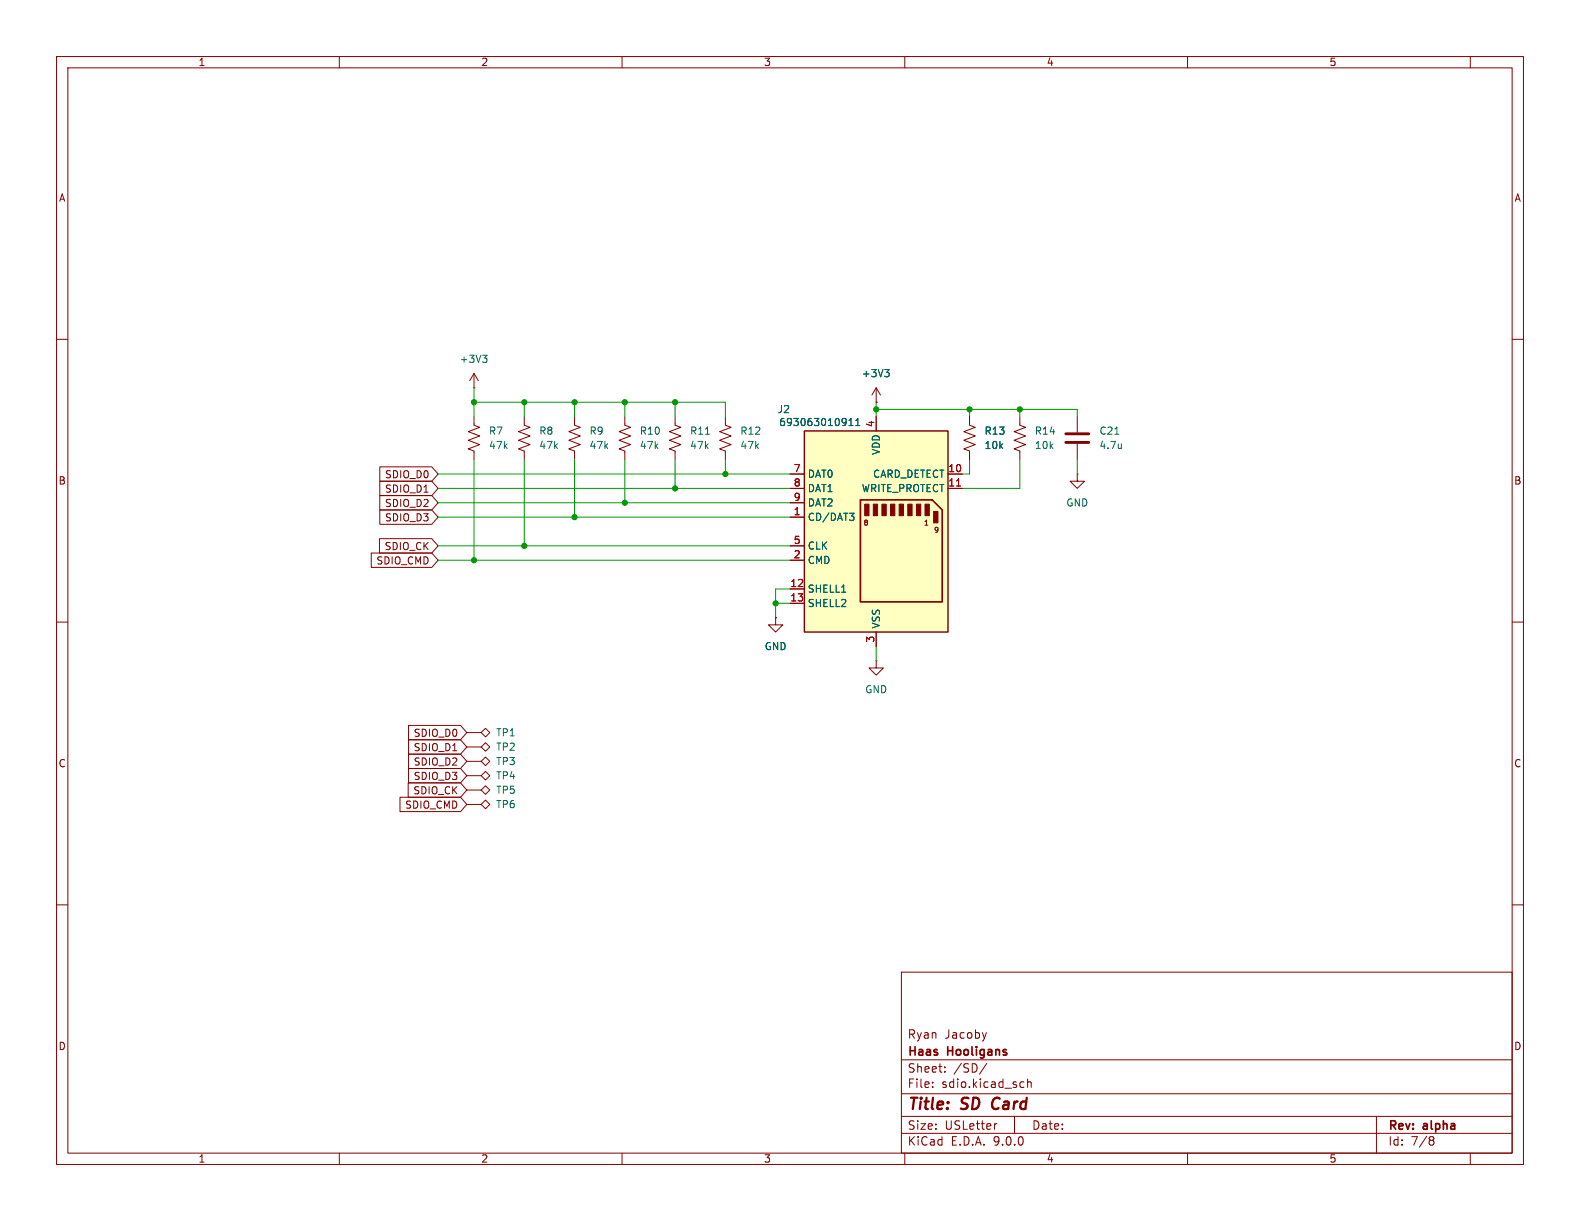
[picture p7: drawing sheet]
<svg xmlns="http://www.w3.org/2000/svg" width="279mm" height="216mm" viewBox="0 0 279 216" stroke-linecap="round" stroke-linejoin="round" font-family="sans-serif">
<g fill="none" stroke="#840000" stroke-width=".18">
<path d="M10 10h259.4v195.9h-259.4zM12 12h255.4v191.9h-255.4zM60 10v2M110 10v2M160 10v2M210 10v2M260 10v2M10 60h2M267.4 60h2M10 110h2M267.4 110h2M10 160h2"/>
<path d="M159.4 171.9h108v32h-108zM267.4 160h2M159.4 197.4h108M159.4 193.4h108M159.4 187.4h108M164.9 192.1v.2M164.9 191.4v.1M167.1 189.4v.2M167.1 188.7v.1M174.4 182.6l-.3 1M174.5 188l-1.3 1.9M176.3 198.7l-.3 .1"/>
<path d="M179.4 197.4v3M180.6 191.3l.5 .1M181.1 192.2l-.5 .1M181.7 191.4l.2-.1 .4 .1 .1 .9M181.7 190.8v1.5M243.4 197.4v6.5M60 203.9v2M110 203.9v2M159.4 200.4h108M160 203.9v2M210 203.9v2M253 201.6h.3"/>
<path d="M253.3 201.6l.2 .2 .1 .4-.2 .2-.4 .1M253.6 201.3l-.3 .3M260 203.9v2"/>
</g>
<path d="M175.7 194.4a1.27 1.27 0 0 0 0 1.6" fill="none" stroke="#840000" stroke-width=".4"/>
<path d="M142.2 76.2h25.4v35.6h-25.4z" fill="#ffffc2"/>
<g fill="#840000" stroke="#840000" stroke-width=".18">
<path d="M152.9 89.2h.8v2h-.8z"/>
<path d="M154.4 89.2h.8v2h-.8z"/>
<path d="M156 89.2h.7v2h-.7z"/>
<path d="M157.5 89.2h.7v2h-.7z"/>
<path d="M159 89.2h.8v2h-.8z"/>
<path d="M160.5 89.2h.8v2h-.8z"/>
<path d="M162.1 89.2h.7v2h-.7z"/>
<path d="M163.6 89.2h.7v2h-.7z"/>
<path d="M165.1 90.4h.8v2.1h-.8z"/>
</g>
<path d="M142.2 76.2h25.4v35.6h-25.4z" fill="none" stroke="#840000" stroke-width=".25"/>
<path d="M152.1 88.4h12.7l1.8 1.8v16.2h-14.5z" fill="none" stroke="#840000" stroke-width=".3"/>
<g fill="none" stroke="#840000" stroke-width=".18">
<path d="M83.8 73.7v1.5l1 .4-2 .7 2 .8-2 .8 2 .7-2 .8 1 .4v1.5M83.8 68.6h.1M83.8 66v2.6M83.8 66l-.7 1.3M83.8 66l.8 1.3M92.7 73.7v1.5l1 .4-2 .7 2 .8-2 .8 2 .7-2 .8 1 .4v1.5M101.6 73.7v1.5l1 .4-2 .7 2 .8-2 .8 2 .7-2 .8 1 .4v1.5M110.5 73.7v1.5l1 .4-2 .7 2 .8-2 .8 2 .7-2 .8 1 .4v1.5M119.4 73.7v1.5l1 .4-2 .7 2 .8-2 .8 2 .7-2 .8 1 .4v1.5M128.3 73.7v1.5l1 .4-2 .7 2 .8-2 .8 2 .7-2 .8 1 .4v1.5M154.9 71.1h.1M154.9 68.6v2.5"/>
<path d="M154.9 73.7v2.5M154.9 68.6l-.7 1.3M154.9 68.6l.8 1.3M171.4 73.7v1.5l1.1 .4-2.1 .7 2.1 .8-2.1 .8 2.1 .7-2.1 .8 1 .4v1.5M180.3 73.7v1.5l1.1 .4-2.1 .7 2.1 .8-2.1 .8 2.1 .7-2.1 .8 1 .4v1.5M190.5 73.7v2.8M190.5 78.5v2.8M65.7 97.8h10.7l1.1 1.3-1.1 1.2h-10.7zM67.1 95.2h9.3l1.1 1.3-1.1 1.3h-9.3zM67.2 90.2h9.2l1.1 1.2-1.1 1.3h-9.2zM67.2 82.5h9.2l1.1 1.3-1.1 1.3h-9.2zM67.2 85.1h9.2l1.1 1.3-1.1 1.2h-9.2z"/>
<path d="M67.2 87.6h9.2l1.1 1.3-1.1 1.3h-9.2zM139.7 83.8h2.5M139.7 86.4h2.5M139.7 88.9h2.5M139.7 91.4h2.5M139.7 96.5h2.5M139.7 99.1h2.5M167.6 83.8h2.6M167.6 86.4h2.6M190.5 83.8v1.3h1.3l-1.3 1.3-1.3-1.3h1.3M190.5 83.8h.1M137.2 109.2v1.3h1.2l-1.2 1.3-1.3-1.3h1.3"/>
<path d="M137.2 109.2h.1M139.7 104.1h2.5M139.7 106.7h2.5M154.9 116.8v1.3h1.3l-1.3 1.3-1.2-1.3h1.2M154.9 116.8h.1M154.9 111.8v2.5M72.2 138.4h9.2l1.1 1.3-1.1 1.3h-9.2zM72.2 128.3h9.2l1.1 1.2-1.1 1.3h-9.2zM72.2 130.8h9.2l1.1 1.3-1.1 1.3h-9.2zM72.2 135.9h9.2l1.1 1.3-1.1 1.2h-9.2zM72.2 133.3h9.2l1.1 1.3-1.1 1.3h-9.2zM82.5 129.5h2.6"/>
<path d="M82.5 134.6h2.6M82.5 132.1h2.6M82.5 137.2h2.6M82.5 139.7h2.6M85.1 129.5l.8-.7 .7 .7-.7 .8zM85.1 134.6l.8-.7 .7 .7-.7 .8zM85.1 132.1l.8-.8 .7 .8-.7 .7zM85.1 137.2l.8-.8 .7 .8-.7 .7zM85.9 138.9l.7 .8-.7 .8-.8-.8zM70.7 141h10.7l1.1 1.2-1.1 1.3h-10.7zM82.5 142.2h2.6M85.1 142.2l.8-.7 .7 .7-.7 .8z"/>
</g>
<g fill="none" stroke="#006464" stroke-width=".18">
<path d="M85.3 62.8h.8l-.4 .5M85.9 63.3l.2 .2v.3l-.2 .3M124.8 76.8h.7M150.1 75.3h.7M150.1 74.3l.4-.3v1.3M151.3 75.3h.8M151.3 74.3l.4-.3v1.3M156.5 65.3h.7l-.4 .5M157 65.8l.2 .3v.3l-.2 .2M197.1 76.8h.8M198.3 78.5v.8M198.3 79.2l-.1 .1"/>
<path d="M150.2 90.7h.8l-.4 .5M150.8 91.2l.2 .3v.3l-.2 .2"/>
</g>
<path d="M169.2 85.9h.7" fill="none" stroke="#a90000" stroke-width=".18"/>
<path d="M188.5 76.7h4M188.5 78.2h4" fill="none" stroke="#840000" stroke-width=".51"/>
<g fill="none" stroke="#009600" stroke-width=".18">
<path d="M83.8 71.1h44.5v2.6M83.8 68.6v5.1M92.7 71.1v2.6M101.6 71.1v2.6M110.5 71.1v2.6M119.4 71.1v2.6M154.9 72.4h35.6v1.3M154.9 71.1v2.6M171.4 72.4v1.3M180.3 72.4v1.3M77.5 96.5h62.2M77.5 99.1h62.2"/>
<path d="M77.5 86.4h62.2M77.5 88.9h62.2M77.5 91.4h62.2M77.5 83.8h62.2M83.8 81.3v17.8M92.7 81.3v15.2M101.6 81.3v10.1M110.5 81.3v7.6M119.4 81.3v5.1M128.3 81.3v2.5M171.4 81.3v2.5h-1.2M180.3 81.3v5.1h-10.1"/>
<path d="M190.5 81.3v2.5M137.2 106.7h2.5M139.7 104.1h-2.5v5.1M154.9 114.3v2.5"/>
</g>
<g fill="#009600" stroke="#009600" stroke-width=".18">
<circle cx="101.6" cy="91.4" r=".46"/>
<circle cx="101.6" cy="71.1" r=".46"/>
<circle cx="83.8" cy="71.1" r=".46"/>
<circle cx="92.7" cy="71.1" r=".46"/>
<circle cx="110.5" cy="88.9" r=".46"/>
<circle cx="119.4" cy="86.4" r=".46"/>
<circle cx="110.5" cy="71.1" r=".46"/>
<circle cx="119.4" cy="71.1" r=".46"/>
<circle cx="171.4" cy="72.4" r=".46"/>
<circle cx="128.3" cy="83.8" r=".46"/>
<circle cx="137.2" cy="106.7" r=".46"/>
<circle cx="180.3" cy="72.4" r=".46"/>
<circle cx="154.9" cy="72.4" r=".46"/>
<circle cx="92.7" cy="96.5" r=".46"/>
<circle cx="83.8" cy="99.1" r=".46"/>
</g>
<g font-size="2.8" fill="#840000">
<text x="160.4" y="196.8">Title:</text>
<text x="170.1" y="196.8">SD</text>
<text x="176.3" y="196.8">Card</text>
</g>
<g font-size="2.1" fill="#840000">
<text x="160.4" y="183.9">Ryan</text>
<text x="167.1" y="183.9">Jacoby</text>
<text x="160.4" y="189.9">Sheet:</text>
<text x="160.4" y="187.1">Haas</text>
<text x="167.6" y="187.1">Hooligans</text>
<text x="168.6" y="189.9">/SD/</text>
<text x="160.4" y="192.6">File:</text>
<text x="166.5" y="192.6">sdio.kicad_sch</text>
<text x="160.4" y="202.8">KiCad</text>
<text x="160.4" y="200">Size:</text>
<text x="167.1" y="200">USLetter</text>
<text x="168.1" y="202.8">E.D.A.</text>
<text x="175.7" y="202.8">9.0.0</text>
<text x="182.4" y="200">Date:</text>
<text x="245.4" y="200.2">Rev:</text>
<text x="245.4" y="202.8">Id:</text>
<text x="249.5" y="202.8">7/8</text>
<text x="251.8" y="200.2">alpha</text>
</g>
<g font-size="1.8" fill="#840000">
<text x="35" y="11.9">1</text>
<text x="85" y="11.9">2</text>
<text x="135" y="11.9">3</text>
<text x="185" y="11.9">4</text>
<text x="235" y="11.9">5</text>
<text x="10.3" y="35.9">A</text>
<text x="267.7" y="35.9">A</text>
<text x="10.3" y="85.9">B</text>
<text x="68" y="84.8">SDIO_D0</text>
<text x="68" y="87.3">SDIO_D1</text>
<text x="68" y="89.9">SDIO_D2</text>
<text x="267.7" y="85.9">B</text>
<text x="68" y="92.4">SDIO_D3</text>
<text x="66.5" y="100">SDIO_CMD</text>
<text x="67.9" y="97.5">SDIO_CK</text>
<text x="73.1" y="130.5">SDIO_D0</text>
<text x="10.3" y="135.9">C</text>
<text x="73.1" y="133">SDIO_D1</text>
<text x="73.1" y="135.6">SDIO_D2</text>
<text x="267.7" y="135.9">C</text>
<text x="71.5" y="143.2">SDIO_CMD</text>
<text x="73" y="140.7">SDIO_CK</text>
<text x="73.1" y="138.1">SDIO_D3</text>
<text x="10.3" y="185.9">D</text>
<text x="267.7" y="185.9">D</text>
<text x="35" y="205.8">1</text>
<text x="85" y="205.8">2</text>
<text x="135" y="205.8">3</text>
<text x="185" y="205.8">4</text>
<text x="235" y="205.8">5</text>
</g>
<g font-size="1.8" fill="#006464">
<text x="81.2" y="64.4">+3V3</text>
<text x="152.3" y="66.9">+3V3</text>
<text x="86.4" y="77.1">R7</text>
<text x="95.3" y="77.1">R8</text>
<text x="104.1" y="77.1">R9</text>
<text x="113" y="77.1">R10</text>
<text x="121.9" y="77.1">R11</text>
<text x="130.8" y="77.1">R12</text>
<text x="137.4" y="73.3">J2</text>
<text x="137.7" y="75.5">693063010911</text>
<text x="174" y="77.1">R13</text>
<text x="182.9" y="77.1">R14</text>
<text x="194.3" y="77.1">C21</text>
<text x="86.4" y="79.6">47k</text>
<text x="95.3" y="79.6">47k</text>
<text x="104.1" y="79.6">47k</text>
<text x="113" y="79.6">47k</text>
<text x="121.9" y="79.6">47k</text>
<text x="130.8" y="79.6">47k</text>
<text x="155.8" y="80.5" transform="rotate(-90 155.8 80.5)">VDD</text>
<text x="174" y="79.6">10k</text>
<text x="182.9" y="79.6">10k</text>
<text x="194.3" y="79.6">4.7u</text>
<text x="142.7" y="84.7">DAT0</text>
<text x="142.7" y="87.2">DAT1</text>
<text x="142.7" y="89.8">DAT2</text>
<text x="152.3" y="87.2">WRITE_PROTECT</text>
<text x="154.3" y="84.7">CARD_DETECT</text>
<text x="188.5" y="89.8">GND</text>
<text x="142.7" y="92.3">CD/DAT3</text>
<text x="142.7" y="97.4">CLK</text>
<text x="142.7" y="99.9">CMD</text>
<text x="142.7" y="105">SHELL1</text>
<text x="142.7" y="107.5">SHELL2</text>
<text x="155.8" y="111.3" transform="rotate(-90 155.8 111.3)">VSS</text>
<text x="135.1" y="115.2">GND</text>
<text x="152.9" y="122.8">GND</text>
<text x="87.6" y="130.4">TP1</text>
<text x="87.6" y="135.5">TP3</text>
<text x="87.6" y="132.9">TP2</text>
<text x="87.6" y="143.1">TP6</text>
<text x="87.6" y="138">TP4</text>
<text x="87.6" y="140.6">TP5</text>
</g>
<g font-size="1.8" fill="#a90000">
<text x="154.7" y="75.6" transform="rotate(-90 154.7 75.6)">4</text>
<text x="140.3" y="83.6">7</text>
<text x="167.6" y="83.6">10</text>
<text x="140.3" y="86.1">8</text>
<text x="140.3" y="88.6">9</text>
<text x="167.6" y="86.1">11</text>
<text x="140.3" y="91.2">1</text>
<text x="140.3" y="96.3">5</text>
<text x="140.3" y="98.8">2</text>
<text x="139.7" y="103.9">12</text>
<text x="139.7" y="106.4">13</text>
<text x="154.7" y="113.7" transform="rotate(-90 154.7 113.7)">3</text>
</g>
<g font-size="1.3" fill="#840000">
<text x="152.6" y="93.1">8</text>
<text x="163.3" y="93.1">1</text>
<text x="165" y="94.4">9</text>
</g>
</svg>
